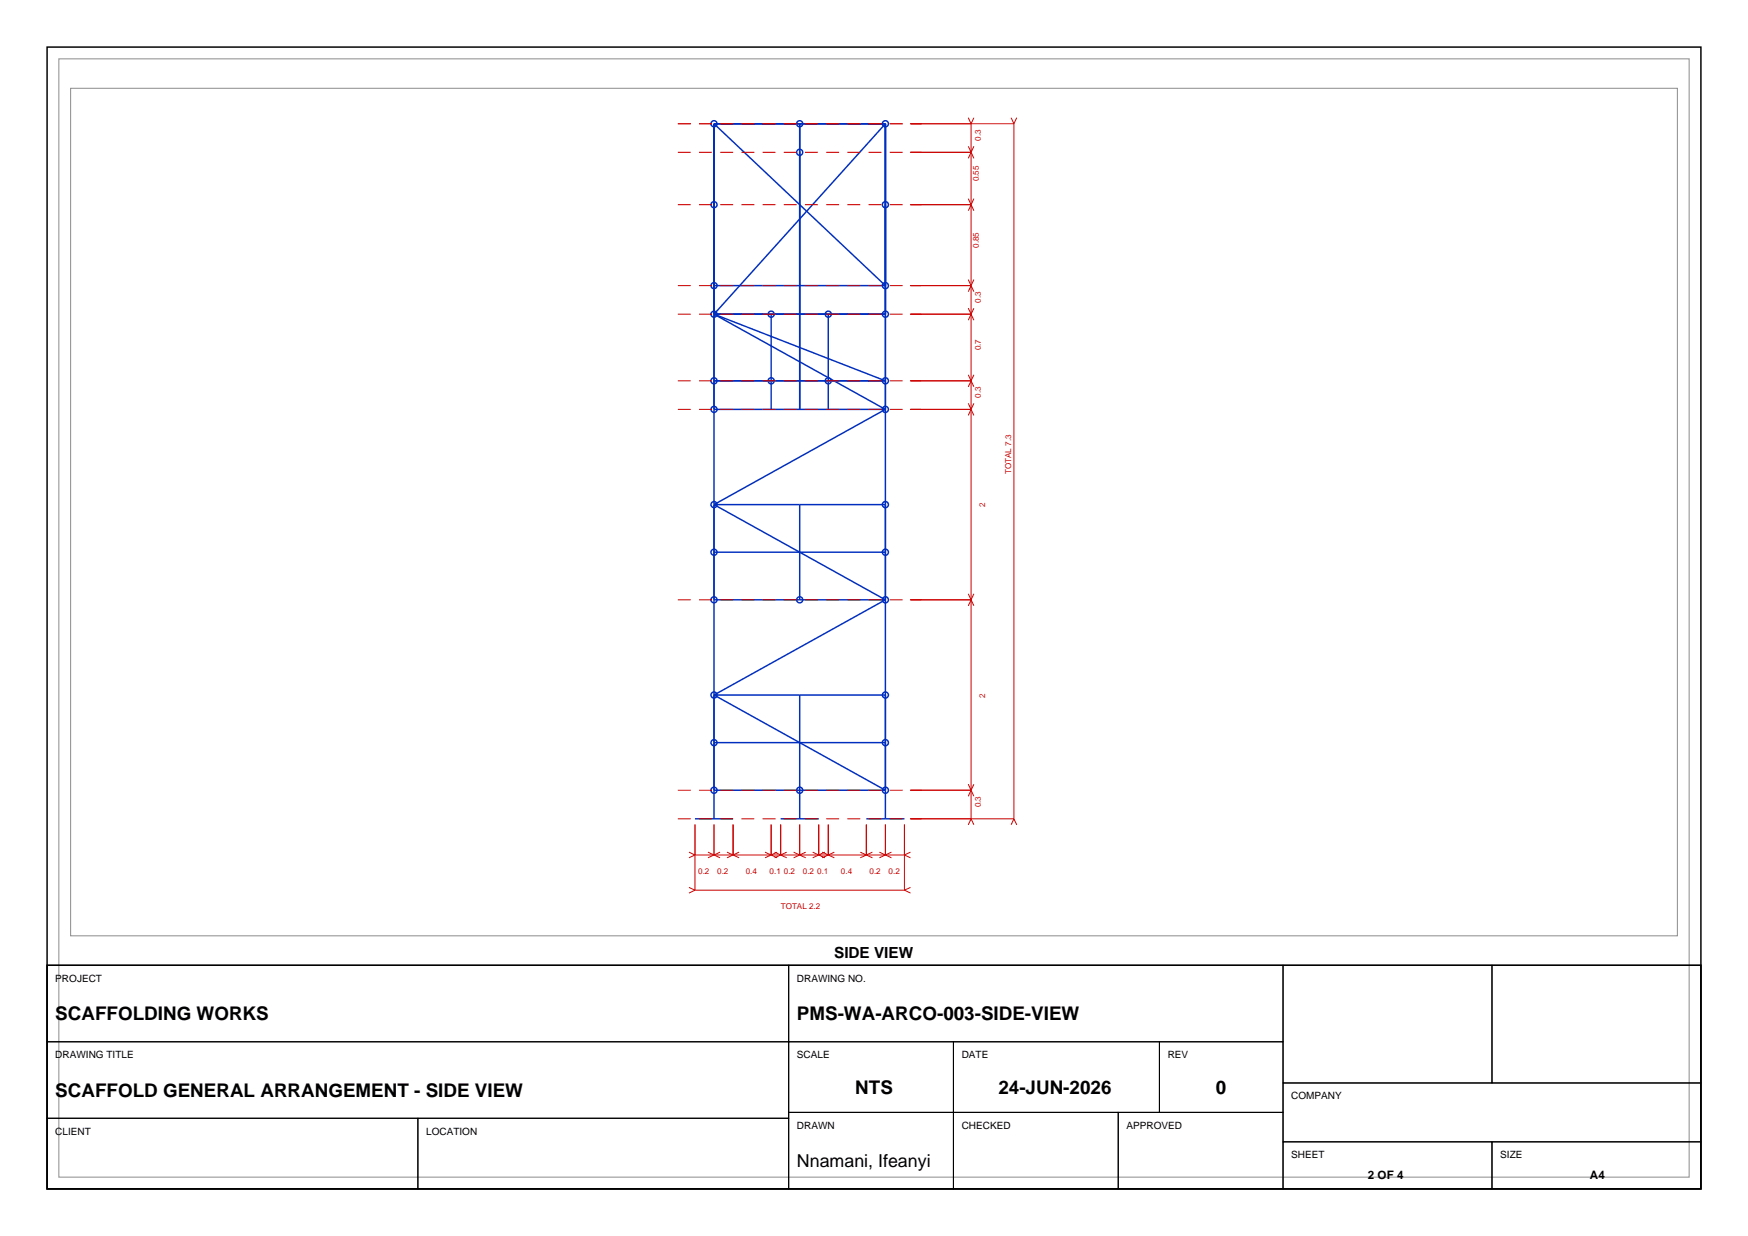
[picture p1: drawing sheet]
<svg xmlns="http://www.w3.org/2000/svg" width="297mm" height="210mm" viewBox="0 0 297 210" stroke-linecap="round" stroke-linejoin="round" font-family="sans-serif">
<path d="M8 8h281v194h-281zM8 164h281v38h-281z" fill="none" stroke="#000" stroke-width=".25"/>
<path d="M10 10h277v190h-277zM12 15h273v144h-273z" fill="none" stroke="#8c8c8c" stroke-width=".17"/>
<g fill="none" stroke="#002ebf" stroke-width=".25">
<path d="M121.3 21v118.1M121.3 21h29.1M121.3 21l29.1 27.5h-29.1M135.9 21v48.6M150.4 21v118.1M150.4 21l-29.1 32.4M121.3 53.4l29.1 11.3h-29.1M121.3 53.4h29.1M121.3 53.4l29.1 16.2M131 53.4v16.2M140.7 53.4v16.2M121.3 69.6h29.1"/>
<path d="M150.4 69.6l-29.1 16.1M121.3 93.8h29.1M121.3 85.7h29.1M121.3 85.7l29.1 16.2M135.9 85.7v16.2M121.3 118.1l29.1 16.2h-29.1M121.3 101.9h29.1M121.3 118.1h29.1M135.9 118.1v21M150.4 101.9l-29.1 16.2M118.1 139.1h6.5M121.3 126.2h29.1"/>
<path d="M132.6 139.1h6.5M147.2 139.1h6.5"/>
<circle cx="121.3" cy="34.8" r=".52"/>
<circle cx="121.3" cy="21" r=".52"/>
<circle cx="135.9" cy="25.9" r=".52"/>
<circle cx="135.9" cy="21" r=".52"/>
<circle cx="150.4" cy="34.8" r=".52"/>
<circle cx="150.4" cy="21" r=".52"/>
<circle cx="121.3" cy="53.4" r=".52"/>
<circle cx="121.3" cy="48.5" r=".52"/>
<circle cx="131" cy="53.4" r=".52"/>
<circle cx="140.7" cy="53.4" r=".52"/>
<circle cx="150.4" cy="53.4" r=".52"/>
<circle cx="150.4" cy="48.5" r=".52"/>
<circle cx="121.3" cy="69.6" r=".52"/>
<circle cx="121.3" cy="64.7" r=".52"/>
<circle cx="131" cy="64.7" r=".52"/>
<circle cx="140.7" cy="64.7" r=".52"/>
<circle cx="150.4" cy="69.6" r=".52"/>
<circle cx="150.4" cy="64.7" r=".52"/>
<circle cx="121.3" cy="93.8" r=".52"/>
<circle cx="121.3" cy="85.7" r=".52"/>
<circle cx="150.4" cy="93.8" r=".52"/>
<circle cx="150.4" cy="85.7" r=".52"/>
<circle cx="121.3" cy="101.9" r=".52"/>
<circle cx="121.3" cy="118.1" r=".52"/>
<circle cx="135.9" cy="101.9" r=".52"/>
<circle cx="150.4" cy="101.9" r=".52"/>
<circle cx="150.4" cy="118.1" r=".52"/>
<circle cx="121.3" cy="134.3" r=".52"/>
<circle cx="121.3" cy="126.2" r=".52"/>
<circle cx="135.9" cy="134.3" r=".52"/>
<circle cx="150.4" cy="134.3" r=".52"/>
<circle cx="150.4" cy="126.2" r=".52"/>
</g>
<path d="M115.2 34.8h41.4M115.2 25.9h41.4M115.2 21h41.4M115.2 53.4h41.4M115.2 48.5h41.4M115.2 69.6h41.4M115.2 64.7h41.4M115.2 101.9h41.4M115.2 139.1h41.4M115.2 134.3h41.4" fill="none" stroke="#c00" stroke-width=".17" stroke-dasharray="2.2 1.4" stroke-linecap="butt"/>
<g fill="none" stroke="#c00" stroke-width=".17">
<path d="M164.5 20l.5 1M165.5 20l-.5 1M171.8 20l.5 1M172.8 20l-.5 1M154.6 34.8h10.4M154.6 25.9h10.4M154.6 21h17.7M164.5 33.8l1 2M164.5 24.9l1 2M165 21v118.1M165.5 33.8l-1 2M165.5 24.9l-1 2"/>
<path d="M172.3 21v118.1M154.6 53.4h10.4M154.6 48.5h10.4M164.5 52.4l1 2M164.5 47.5l1 2.1M165.5 52.4l-1 2M165.5 47.5l-1 2.1M154.6 69.6h10.4M154.6 64.7h10.4M164.5 68.5l1 2.1M164.5 63.7l1 2M165.5 68.5l-1 2.1"/>
<path d="M165.5 63.7l-1 2M154.6 101.9h10.4M164.5 100.9l1 2M165.5 100.9l-1 2M154.6 139.1h17.7M154.6 134.3h10.4M164.5 133.2l1 2.1M165 139.1l-.5 1M165 139.1l.5 1M165.5 133.2l-1 2.1M172.3 139.1l-.5 1M172.3 139.1l.5 1"/>
<path d="M117.1 144.8l1 .5M117.1 150.8l1 .4M118.1 140.1v11.1M118.1 145.3h35.6M118.1 145.3l-1 .4M118.1 151.2h35.6M118.1 151.2l-1 .5M120.3 144.8l2 .9M121.3 140.1v5.2M122.3 144.8l-2 .9M123.5 144.8l2.1 .9M124.6 140.1v5.2"/>
<path d="M125.6 144.8l-2.1 .9M130 144.8l2 .9M131 140.1v5.2M131.6 144.8l2.1 .9M132 144.8l-2 .9M132.6 140.1v5.2M133.7 144.8l-2.1 .9M134.8 144.8l2.1 .9M135.9 140.1v5.2M136.9 144.8l-2.1 .9M138.1 144.8l2 .9M139.1 140.1v5.2"/>
<path d="M139.7 144.8l2.1 .9M140.1 144.8l-2 .9M140.7 140.1v5.2M141.8 144.8l-2.1 .9M146.2 144.8l2 .9M147.2 140.1v5.2M148.2 144.8l-2 .9M149.4 144.8l2.1 .9M150.4 140.1v5.2M151.5 144.8l-2.1 .9M153.7 140.1v11.1M153.7 145.3l1 .4"/>
<path d="M153.7 151.2l1 .5M154.7 144.8l-1 .5M154.7 150.8l-1 .4"/>
</g>
<g fill="none" stroke="#000" stroke-width=".18">
<path d="M8 164h126v13h-126zM8 177h126v13h-126zM134 164h84v13h-84zM134 177h28v12h-28zM162 177h35v12h-35zM197 177h21v12h-21zM218 164h35.5v20h-35.5zM253.5 164h35.5v20h-35.5zM8 190h63v12h-63zM71 190h63v12h-63zM134 189h28v13h-28zM162 189h28v13h-28z"/>
<path d="M190 189h28v13h-28zM218 184h71v10h-71zM218 194h35.5v8h-35.5zM253.5 194h35.5v8h-35.5z"/>
</g>
<g font-size="3.2">
<text x="9.4" y="173.3">SCAFFOLDING WORKS</text>
<text x="135.4" y="173.3">PMS-WA-ARCO-003-SIDE-VIEW</text>
<text x="145.3" y="185.8">NTS</text>
<text x="169.6" y="185.8">24-JUN-2026</text>
<text x="206.6" y="185.8">0</text>
<text x="9.4" y="186.3">SCAFFOLD GENERAL ARRANGEMENT - SIDE VIEW</text>
</g>
<text font-size="3" x="135.4" y="198.3">Nnamani, Ifeanyi</text>
<text font-size="2.6" x="141.7" y="162.8">SIDE VIEW</text>
<g font-size="2">
<text x="232.4" y="200.2">2 OF 4</text>
<text x="270.1" y="200.2">A4</text>
</g>
<g font-size="1.7">
<text x="9.4" y="166.8">PROJECT</text>
<text x="135.4" y="166.8">DRAWING NO.</text>
<text x="9.4" y="179.8">DRAWING TITLE</text>
<text x="135.4" y="179.8">SCALE</text>
<text x="163.4" y="179.8">DATE</text>
<text x="198.4" y="179.8">REV</text>
<text x="135.4" y="191.8">DRAWN</text>
<text x="163.4" y="191.8">CHECKED</text>
<text x="191.4" y="191.8">APPROVED</text>
<text x="219.4" y="186.8">COMPANY</text>
<text x="9.4" y="192.8">CLIENT</text>
<text x="72.4" y="192.8">LOCATION</text>
<text x="219.4" y="196.8">SHEET</text>
<text x="254.9" y="196.8">SIZE</text>
</g>
<g font-size="1.4" fill="#c00">
<text x="166.7" y="23.9" transform="rotate(-90 166.7 23.9)">0.3</text>
<text x="166.3" y="30.8" transform="rotate(-90 166.3 30.8)">0.55</text>
<text x="166.3" y="42.1" transform="rotate(-90 166.3 42.1)">0.85</text>
<text x="166.7" y="51.4" transform="rotate(-90 166.7 51.4)">0.3</text>
<text x="166.7" y="59.5" transform="rotate(-90 166.7 59.5)">0.7</text>
<text x="166.7" y="67.6" transform="rotate(-90 166.7 67.6)">0.3</text>
<text x="171.8" y="80.6" transform="rotate(-90 171.8 80.6)">TOTAL 7.3</text>
<text x="167.4" y="86.2" transform="rotate(-90 167.4 86.2)">2</text>
<text x="167.4" y="118.6" transform="rotate(-90 167.4 118.6)">2</text>
<text x="166.7" y="137.2" transform="rotate(-90 166.7 137.2)">0.3</text>
<text x="118.6" y="148.5">0.2</text>
<text x="121.9" y="148.5">0.2</text>
<text x="126.7" y="148.5">0.4</text>
<text x="130.8" y="148.5">0.1</text>
<text x="133.2" y="148.5">0.2</text>
<text x="136.4" y="148.5">0.2</text>
<text x="138.8" y="148.5">0.1</text>
<text x="142.9" y="148.5">0.4</text>
<text x="147.7" y="148.5">0.2</text>
<text x="151" y="148.5">0.2</text>
<text x="132.7" y="154.5">TOTAL 2.2</text>
</g>
</svg>
